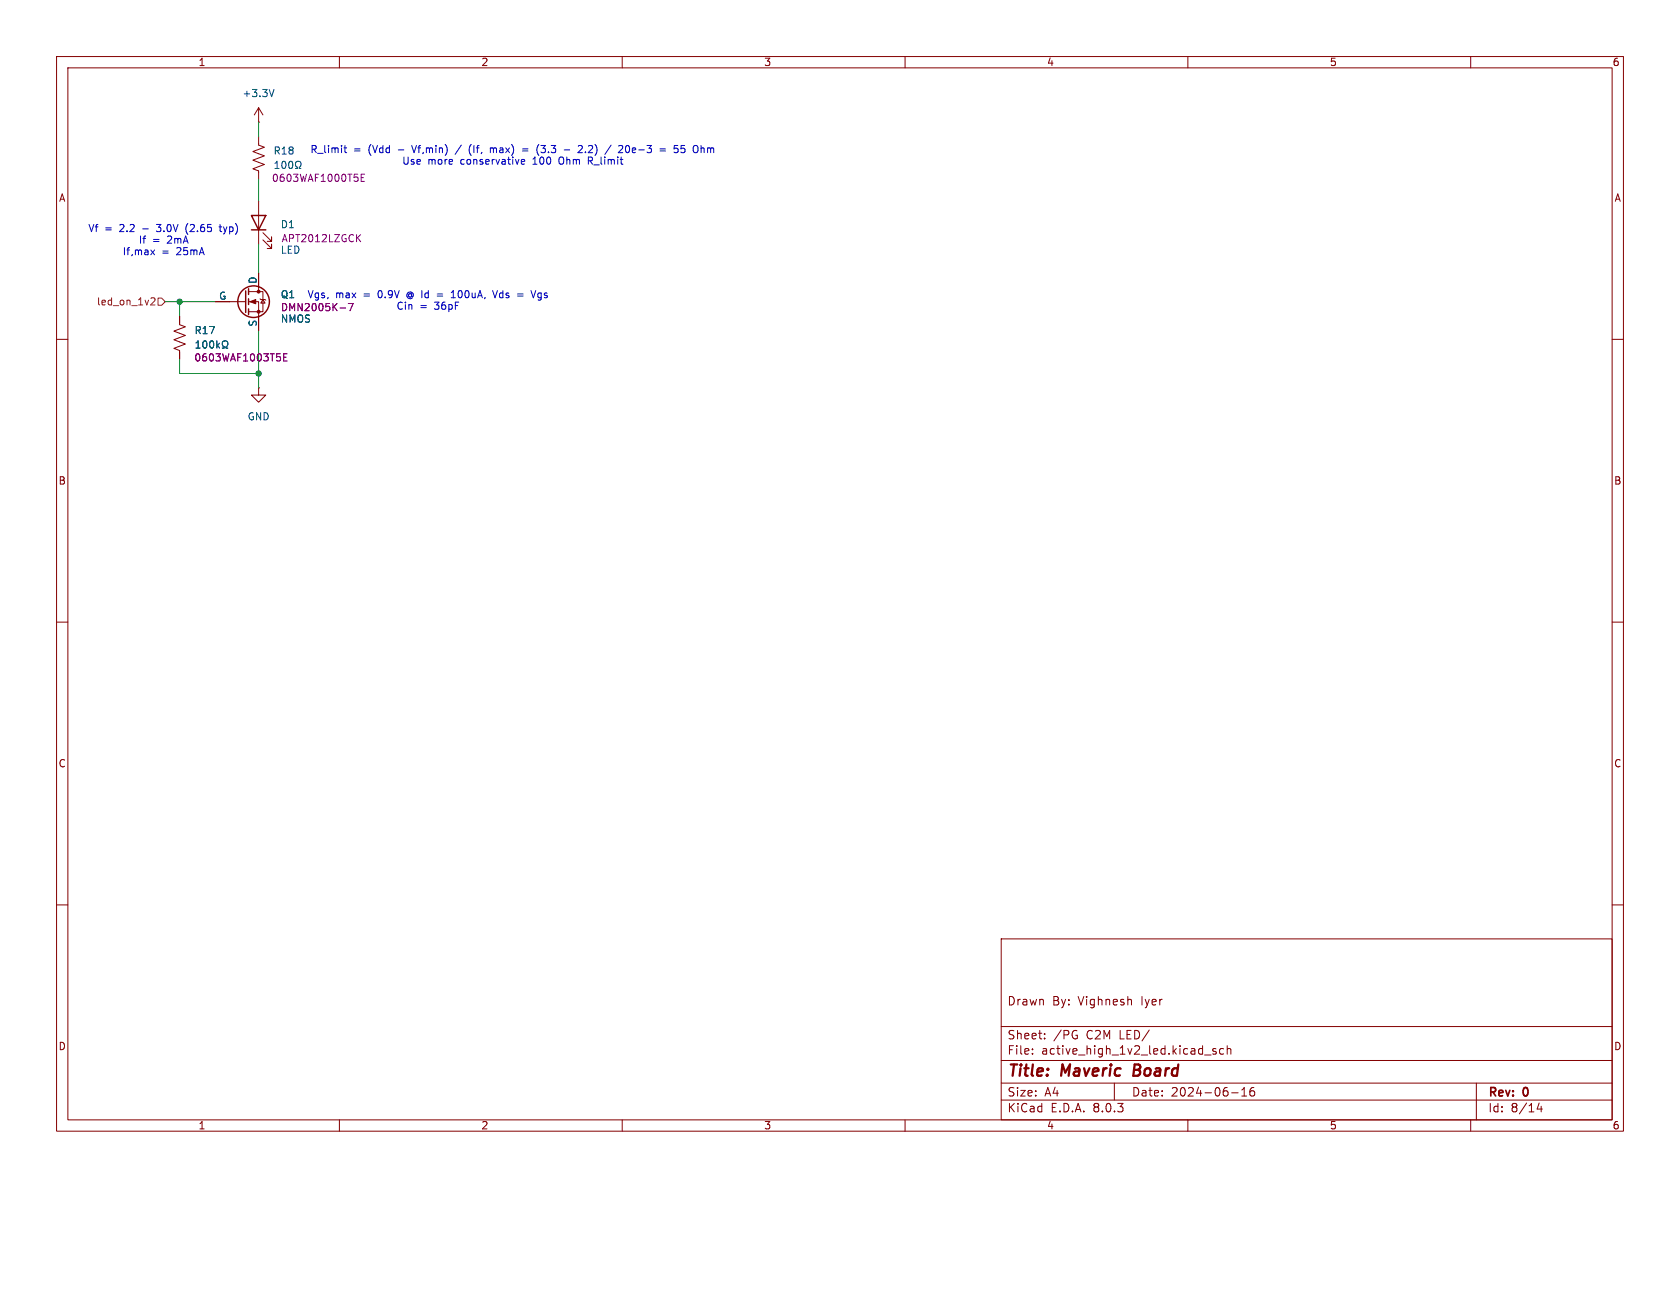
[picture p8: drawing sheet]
<svg xmlns="http://www.w3.org/2000/svg" width="279mm" height="216mm" viewBox="0 0 279 216" stroke-linecap="round" stroke-linejoin="round" font-family="sans-serif">
<g fill="none" stroke="#840000" stroke-width=".17">
<path d="M9.4 9.4h260.6v178.8h-260.6zM11.3 11.3h256.8v175h-256.8zM43 17.9l-.7 1.2M43 17.9v2.4M43 17.9l.7 1.2M56.4 9.4v1.9M103.5 9.4v1.9M150.5 9.4v1.9M197.6 9.4v1.9M244.6 9.4v1.9M43 20.3h.1M43 22.7v1.4l1 .4-1.9 .7 1.9 .7-1.9 .7 1.9 .8-1.9 .7 .9 .3v1.5"/>
<path d="M43 33.5v7.1M43.7 39.9l1.5 1.4v-.7v.7h-.8M43.7 38.7l1.5 1.4v-.7v.7h-.8M9.4 56.4h1.9M29.9 52.6v1.4l.9 .4-1.9 .7 1.9 .7-1.9 .7 1.9 .7-1.9 .7 1 .4v1.4M35.8 50.2h5.1M41.3 50.2h1.7v4.8M41.3 48.5h2.4v3.4h-2.4M43 45.4v3.1M43.2 49.7l.2 .1h.7l.1 .1M43.7 49.8l.4 .6h-.7zM268.1 56.4h1.9"/>
<path d="M43 64.5v1.2h1.2l-1.2 1.2-1.2-1.2h1.2M43 64.5h.1M9.4 103.5h1.9M268.1 103.5h1.9M9.4 150.5h1.9M166.5 156.2h101.6v30.1h-101.6zM268.1 150.5h1.9M166.5 176.4h101.6M166.5 170.7h101.6M171.7 175.2v.1M171.7 174.5v.1M173.7 172.7v.1"/>
<path d="M173.7 171.9v.2M178.9 172.2h.3l-.1 .5M188.1 166.3l.1 .9M200.3 175.5h1.1M202.2 174.5l-.3-.1-.2 .2v.2l.5 .1v.4h-.5M203.5 174.5l-.4-.1-.3 .3v.4l.2 .2h.5M204.1 174.5l.2-.1 .3 .1 .1 .8M204.1 173.9v1.4M56.4 186.3v1.9M103.5 186.3v1.9M150.5 186.3v1.9M166.5 183h101.6"/>
<path d="M166.5 180.2h101.6M185.3 180.2v2.8M197.6 186.3v1.9M204.8 181.8h1.1M206.5 182.3h.8M206.5 181.3l.4-.4v1.4M208.5 180.9a.56 .56 0 0 0-.6 .6v.5l.1 .2 .4 .1 .2-.1 .1-.5-.2-.2-.4-.1-.2 .3M244.6 186.3v1.9M245.5 180.2v6.1M256 183.5l-.4 1h.9M256.3 184v.9"/>
</g>
<path d="M188.7 177.1l-.2 1.8h.7" fill="none" stroke="#840000" stroke-width=".38"/>
<g fill="none" stroke="#006464" stroke-width=".17">
<path d="M45.6 14.9l-.4 1.2M45.7 28h.7M45.7 27.2l.4-.4v1.2M47 26.9l.2-.1a.64 .64 0 0 1 .4 .6 .64 .64 0 0 1-.4 .6l-.2-.1-.1-.3zM48.1 26.9l.2-.1a.64 .64 0 0 1 .4 .6 .64 .64 0 0 1-.4 .6l-.2-.1-.1-.3zM49.1 28h.3v-.2a.51 .51 0 0 1-.2-.7 .51 .51 0 0 1 .7-.2 .55 .55 0 0 1-.1 .9v.2h.3M32.6 57.9h.7M32.6 57l.3-.3v1.2M33.9 56.8l.1-.1a.64 .64 0 0 1 .4 .6 .64 .64 0 0 1-.4 .6 .79 .79 0 0 1-.1-1.1zM35 56.8l.2-.1a.64 .64 0 0 1 .4 .6 .64 .64 0 0 1-.4 .6 .79 .79 0 0 1-.2-1.1zM36.1 56.7v1.2M36.2 57.4l.3 .5"/>
<path d="M36.5 57.1l-.4 .5M37 57.9h.3v-.2a.51 .51 0 0 1-.3-.7 .51 .51 0 0 1 .7-.2 .55 .55 0 0 1-.1 .9v.2h.3"/>
</g>
<g fill="none" stroke="#840000" stroke-width=".24">
<path d="M41.8 35.8h2.4l-1.2 2.4zM41.8 38.2h2.4M40.9 48.4v3.6M41.3 48v1M41.3 49.7v1M41.3 51.4v.9"/>
<circle cx="42.2" cy="50.2" r="2.63"/>
</g>
<path d="M59.5 39.5l.5 .7M60 39l-.7 .7M60.1 29.5h.4M60.6 29h-.5v1.2h.5M47.2 59.4h.4M47.7 58.8h-.5v1.2h.5M56.6 51.2h.9M57.9 50.5h.8l-.5 1.2" fill="none" stroke="#840084" stroke-width=".17"/>
<g fill="#840000" stroke="#840000" stroke-width=".17">
<path d="M41.6 50.2l.9-.4v.7z"/>
<circle cx="43" cy="51.9" r=".24"/>
<circle cx="43" cy="48.5" r=".24"/>
</g>
<path d="M25.1 49.6l.5-.1 .2 .4-.8 .8h.8M26.3 49.6h.6l.6 .6-.6 .6h-.6z" fill="none" stroke="#725600" stroke-width=".17"/>
<g fill="none" stroke="#0000c2" stroke-width=".17">
<path d="M31 37.5l-.1 .5 .1 .6M36.4 37.7h.5M36.6 37.3v1.1l.3 .1M57.2 24.6h.5M57.4 24.2v1l.3 .2M68.5 24.2l.4 1.2M76.7 24.1l-1 1.6M78.4 24a1.37 1.37 0 0 0 0 1.8M81.5 24.7l.4-.1 .2 .2M81.5 24.6v.8M86.7 26.9l.6-.1-.1-.2-.3-.1-.2 .2 .1 .6h.4M86.9 24.8h.9"/>
<path d="M86.9 25.1h.9M89.5 25.6l.1 .2M89.6 24l-.3 .5M90 25.3l.5 .1M90 24.2h.7M93.8 24.9h.9M96.2 24.3l.4-.1 .3 .3-.8 .9h.8M97.4 25.3v.1M97.8 26.1v1.2M97.8 26.7h.5M101.6 24.1l-1 1.6M104.5 24.3l-.1-.1a.64 .64 0 0 0-.4 .6 .64 .64 0 0 0 .4 .6l.1-.1"/>
<path d="M109.8 24.8h.9M109.8 25.1h.9M112.7 24.2h-.5l-.1 .6M113.4 24.7h.3l.2 .2v.4l-.5 .1M113.9 24.2h-.6l-.1 .6M116.9 24.6l.2 .2v.6M25.1 41.6l.6 .8M25.7 41.6l-.6 .8M67.8 48.7a.55 .55 0 0 0 0 .8M72.7 48.9h.9M72.7 49.2h.9M75 49.5h.7"/>
<path d="M75 48.7l.4-.4v1.2M81.9 48.3l.4 1.2 .4-1.2M86.1 48.9h.9M86.1 49.2h.9M88.3 48.3l.4 1.2 .4-1.2M89.5 48.8v.6"/>
</g>
<path d="M43 20.3v2.4M43 29.9v3.6M27.5 50.2h8.3M29.9 50.2v2.4M29.9 59.7v2.4h13.1M43 40.6v4.8M43 55v9.5" fill="none" stroke="#009600" stroke-width=".17"/>
<g fill="#009600" stroke="#009600" stroke-width=".17">
<circle cx="43" cy="62.1" r=".43"/>
<circle cx="29.9" cy="50.2" r=".43"/>
</g>
<g font-size="2.6" fill="#840000">
<text x="167.5" y="179.6">Title:</text>
<text x="176.5" y="179.6">Maveric</text>
<text x="189.3" y="179.6">Board</text>
</g>
<g font-size="2" fill="#840000">
<text x="167.5" y="167.4">Drawn</text>
<text x="175" y="167.4">By:</text>
<text x="179.4" y="167.4">Vighnesh</text>
<text x="189.9" y="167.4">Iyer</text>
<text x="167.5" y="173.1">Sheet:</text>
<text x="175.2" y="173.1">/PG</text>
<text x="180.7" y="173.1">C2M</text>
<text x="186.3" y="173.1">LED/</text>
<text x="167.5" y="175.6">File:</text>
<text x="173.2" y="175.6">active_high_1v2_led.kicad_sch</text>
<text x="167.5" y="185.2">KiCad</text>
<text x="167.5" y="182.6">Size:</text>
<text x="173.7" y="182.6">A4</text>
<text x="174.7" y="185.2">E.D.A.</text>
<text x="181.9" y="185.2">8.0.3</text>
<text x="188.1" y="182.6">Date:</text>
<text x="194.7" y="182.6">2024-06-16</text>
<text x="247.4" y="182.8">Rev:</text>
<text x="247.4" y="185.2">Id:</text>
<text x="251.3" y="185.2">8/14</text>
<text x="253.4" y="182.8">0</text>
</g>
<g font-size="1.7" fill="#840000">
<text x="32.9" y="11.2">1</text>
<text x="80" y="11.2">2</text>
<text x="127" y="11.2">3</text>
<text x="174" y="11.2">4</text>
<text x="221.1" y="11.2">5</text>
<text x="268.1" y="11.2">6</text>
<text x="9.7" y="33.8">A</text>
<text x="268.4" y="33.8">A</text>
<text x="9.6" y="80.8">B</text>
<text x="268.3" y="80.8">B</text>
<text x="9.6" y="127.8">C</text>
<text x="268.3" y="127.8">C</text>
<text x="9.6" y="174.9">D</text>
<text x="268.3" y="174.9">D</text>
<text x="32.9" y="188">1</text>
<text x="80" y="188">2</text>
<text x="127" y="188">3</text>
<text x="174" y="188">4</text>
<text x="221.1" y="188">5</text>
<text x="268.1" y="188">6</text>
</g>
<g font-size="1.7" fill="#006464">
<text x="40.2" y="16.3">+3.3V</text>
<text x="45.4" y="25.9">R18</text>
<text x="46.6" y="38.1">D1</text>
<text x="42.8" y="47.3" transform="rotate(-90 42.8 47.3)">D</text>
<text x="46.6" y="42.4">LED</text>
<text x="36.3" y="49.9">G</text>
<text x="46.6" y="53.9">NMOS</text>
<text x="46.6" y="49.8">Q1</text>
<text x="32.3" y="55.8">R17</text>
<text x="42.8" y="54.4" transform="rotate(-90 42.8 54.4)">S</text>
<text x="41.1" y="70.1">GND</text>
</g>
<g font-size="1.7" fill="#0000c2">
<text x="51.5" y="25.7">R_limit</text>
<text x="58.8" y="25.7">=</text>
<text x="61.4" y="25.7">(Vdd</text>
<text x="66.4" y="25.7">-</text>
<text x="66.8" y="27.6">Use</text>
<text x="69" y="25.7">Vf,min)</text>
<text x="71.1" y="27.6">more</text>
<text x="76.7" y="27.6">conservative</text>
<text x="78.8" y="25.7">(If,</text>
<text x="82.5" y="25.7">max)</text>
<text x="88" y="25.7">=</text>
<text x="88.9" y="27.6">100</text>
<text x="90.6" y="25.7">(3.3</text>
<text x="93.4" y="27.6">Ohm</text>
<text x="97.9" y="25.7">2.2)</text>
<text x="98.4" y="27.6">R_limit</text>
<text x="102.7" y="25.7">/</text>
<text x="105" y="25.7">20e-3</text>
<text x="112.1" y="25.7">=</text>
<text x="114.6" y="25.7">55</text>
<text x="118" y="25.7">Ohm</text>
<text x="14.6" y="38.8">Vf</text>
<text x="17.4" y="38.8">=</text>
<text x="20" y="38.8">2.2</text>
<text x="23" y="40.7">If</text>
<text x="23.9" y="38.8">-</text>
<text x="25.3" y="40.7">=</text>
<text x="26.5" y="38.8">3.0V</text>
<text x="27.9" y="40.7">2mA</text>
<text x="31.5" y="38.8">(2.65</text>
<text x="37.4" y="38.8">typ)</text>
<text x="20.3" y="42.6">If,max</text>
<text x="26.9" y="42.6">=</text>
<text x="29.5" y="42.6">25mA</text>
<text x="55.8" y="49.8">max</text>
<text x="60.5" y="49.8">=</text>
<text x="63.1" y="49.8">0.9V</text>
<text x="65.8" y="51.7">Cin</text>
<text x="68.1" y="49.8">@ Id</text>
<text x="69.8" y="51.7">=</text>
<text x="72.4" y="51.7">36pF</text>
<text x="76.1" y="49.8">100uA,</text>
<text x="83.3" y="49.8">Vds</text>
<text x="90" y="49.8">Vgs</text>
</g>
<g font-size="1.7" fill="#840084">
<text x="45.1" y="30.4">0603WAF1000T5E</text>
<text x="46.7" y="40.5">APT2012LZGCK</text>
<text x="46.6" y="51.9">DMN2005K-7</text>
<text x="51.1" y="49.8">Vgs,</text>
<text x="32.2" y="60.3">0603WAF1003T5E</text>
</g>
<text font-size="1.7" fill="#725600" x="16" y="51">led_on_1v2</text>
</svg>
